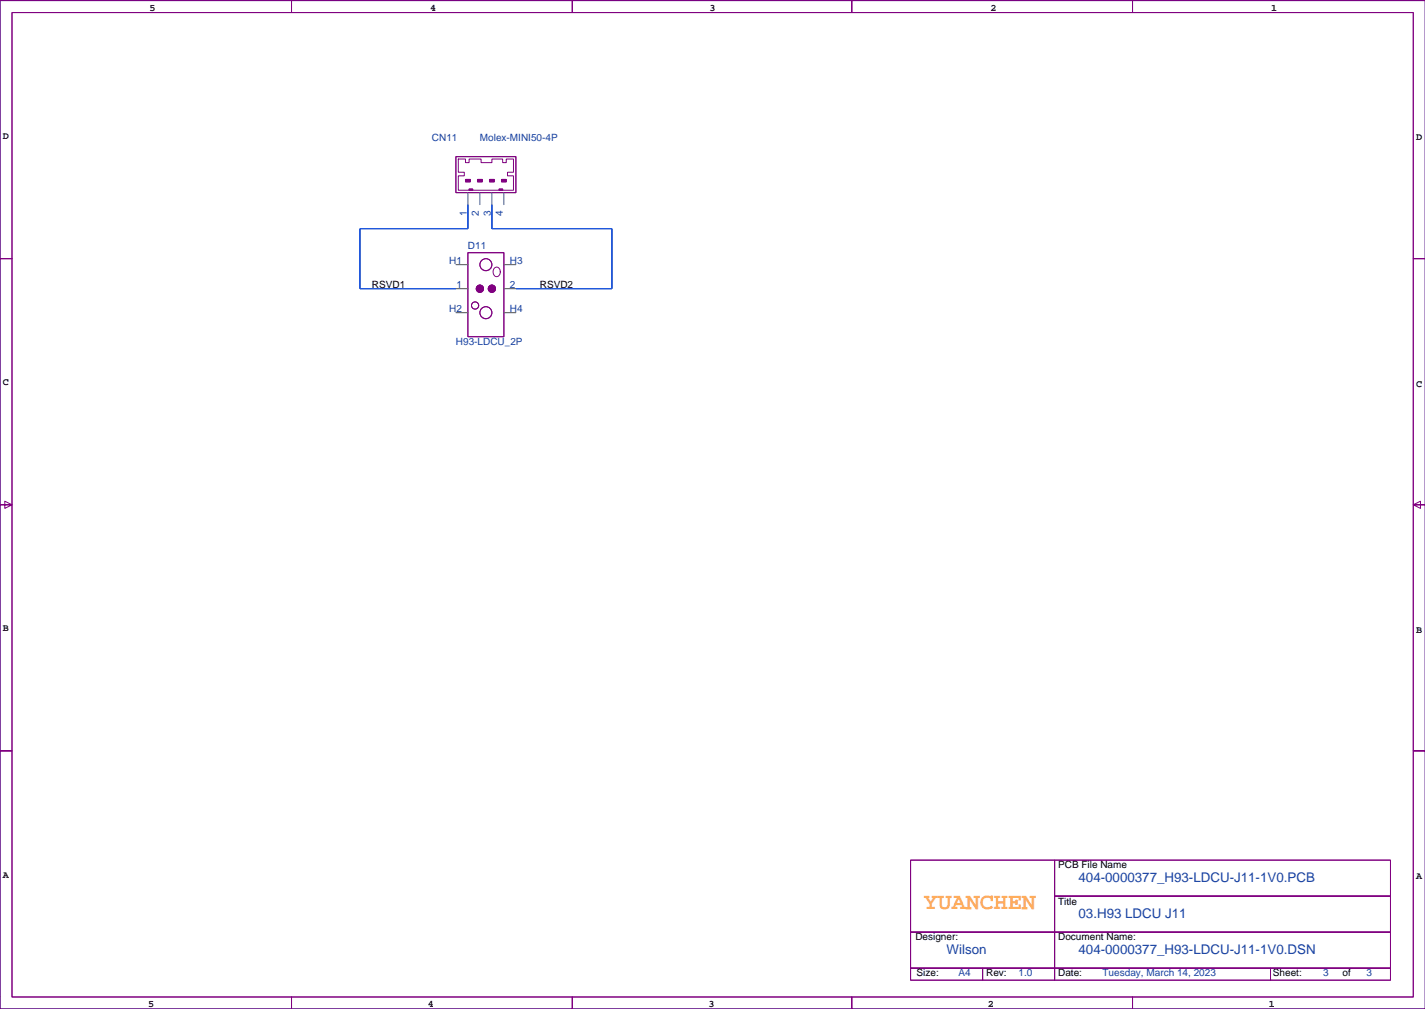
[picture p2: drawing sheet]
<svg xmlns="http://www.w3.org/2000/svg" width="302mm" height="213mm" viewBox="0 0 302 213" stroke-linecap="round" stroke-linejoin="round" font-family="sans-serif">
<path d="M301.7 .1h-301.7v213.3h301.7" fill="none" stroke="#000080" stroke-width=".21"/>
<g fill="none" stroke="#800080" stroke-width=".21">
<path d="M2.5 2.7h296.6v208.2h-296.6zM301.7 .1h-62v2.6v-2.6h-59.4v2.6v-2.6h-59.2v2.6v-2.6h-59.4v2.6v-2.6h-61.7v54.6h2.5h-2.5v52.1h2.5l-1.5 .7v-1.5l1.5 .8h-2.5v52h2.5h-2.5v54.6h61.7v-2.5v2.5h59.4v-2.5v2.5h59.2v-2.5v2.5h59.4v-2.5v2.5h62M96.5 33.1h12.7v7.7h-12.7zM97 33.6h1.5v.8h.8v-.8h2.5v.8h2.3v-.8h2.3v.8h.8v-.8h1.5v2.8h-1.3v.8h1.3v3h-11.7v-3h1.3v-.8h-1.3zM98.5 38h1v.5h-1zM99.3 40h.8v.2h-.8zM101.1 38h1v.5h-1zM103.6 38h1v.5h-1zM105.6 40h.8v.2h-.8zM106.1 38h1.1v.5h-1.1zM99 53.4h7.7v17.8h-7.7zM104.6 56.7a.8 .8 0 0 1 1 0 .8 .8 0 0 1 .3 1 .78 .78 0 0 1-.9 .8 .78 .78 0 0 1-.6-1z"/>
<path d="M301.7 54.7h-2.6h2.6M299.1 106.8l1.6-.8v1.5l-1.6-.7h2.6zM301.7 158.8h-2.6h2.6M192.7 181.9h30.5v15.3h-30.5zM192.7 197.2h30.5v7.6h-30.5zM223.2 189.6h71.1v7.6h-71.1zM223.2 197.2h71.1v7.6h-71.1zM223.2 181.9h71.1v7.7h-71.1zM192.7 204.8h15.3v2.5h-15.3zM208 204.8h15.2v2.5h-15.2zM223.2 204.8h45.7v2.5h-45.7zM268.9 204.8h25.4v2.5h-25.4z"/>
<circle cx="102.8" cy="56" r="1.27"/>
<circle cx="100.6" cy="64.6" r=".76"/>
<circle cx="101.6" cy="61.1" r=".76"/>
<circle cx="102.8" cy="66.1" r="1.27"/>
<circle cx="104.1" cy="61.1" r=".76"/>
</g>
<g fill="#800080" stroke="#800080" stroke-width=".21">
<path d="M106.1 38h1.1v.5h-1.1z" fill-rule="evenodd"/>
<path d="M103.6 38h1v.5h-1z" fill-rule="evenodd"/>
<path d="M101.1 38h1v.5h-1z" fill-rule="evenodd"/>
<path d="M98.5 38h1v.5h-1z" fill-rule="evenodd"/>
<circle cx="104.1" cy="61.1" r=".76"/>
<circle cx="101.6" cy="61.1" r=".76"/>
</g>
<path d="M96.5 56h2.5M99 40.8v2.5M101.6 40.8v2.5M104.1 40.8v2.5M106.7 40.8v2.5M106.7 56h2.5M96.5 66.1h2.5M96.5 61.1h2.5M106.7 66.1h2.5M106.7 61.1h2.5" fill="none" stroke="#606060" stroke-width=".21"/>
<g fill="#2058dd" stroke="#2058dd" stroke-width=".21">
<path d="M104.1 43.3v5.1z" fill-rule="evenodd"/>
<path d="M104.1 48.4h25.4z" fill-rule="evenodd"/>
<path d="M129.5 48.4v12.7z" fill-rule="evenodd"/>
<path d="M109.2 61.1h20.3z" fill-rule="evenodd"/>
<path d="M99 43.3v5.1z" fill-rule="evenodd"/>
<path d="M76.2 48.4h22.8z" fill-rule="evenodd"/>
<path d="M76.2 48.4v12.7z" fill-rule="evenodd"/>
<path d="M76.2 61.1h20.3z" fill-rule="evenodd"/>
</g>
<path d="M99 43.3v5.1h-22.8v12.7h20.3M104.1 43.3v5.1h25.4v12.7h-20.3" fill="none" stroke="#2058dd" stroke-width=".21"/>
<text font-size="4.9" fill="#ffad5b" x="195.5" y="192.2">YUANCHEN</text>
<g font-size="2.8" fill="#1741a1">
<text x="228.3" y="186.6">404-0000377_H93-LDCU-J11-1V0.PCB</text>
<text x="228.3" y="194.3">03.H93 LDCU J11</text>
<text x="200.4" y="201.9">Wilson</text>
<text x="228.3" y="201.9">404-0000377_H93-LDCU-J11-1V0.DSN</text>
</g>
<g font-size="2.1">
<text x="31.6" y="2.3">5</text>
<text x="91" y="2.3">4</text>
<text x="150.2" y="2.3">3</text>
<text x="209.6" y="2.3">2</text>
<text x="269.1" y="2.3">1</text>
<text x=".6" y="29.5">D</text>
<text x="299.8" y="29.7">D</text>
<text x="78.7" y="61">RSVD1</text>
<text x="114.3" y="61">RSVD2</text>
<text x=".6" y="81.5">C</text>
<text x="299.8" y="81.8">C</text>
<text x=".6" y="133.6">B</text>
<text x="299.8" y="133.8">B</text>
<text x=".6" y="185.6">A</text>
<text x="224" y="183.6">PCB File Name</text>
<text x="299.8" y="185.9">A</text>
<text x="224" y="191.5">Title</text>
<text x="193.8" y="198.9">Designer:</text>
<text x="224" y="198.9">Document Name:</text>
<text x="194" y="206.5">Size:</text>
<text x="208.7" y="206.5">Rev:</text>
<text x="224" y="206.5">Date:</text>
<text x="269.4" y="206.5">Sheet:</text>
<text x="284.2" y="206.5">of</text>
<text x="31.4" y="213.1">5</text>
<text x="90.5" y="213.1">4</text>
<text x="150" y="213.1">3</text>
<text x="209.1" y="213.1">2</text>
<text x="268.5" y="213.1">1</text>
</g>
<g font-size="2.1" fill="#1741a1">
<text x="91.4" y="29.7">CN11</text>
<text x="101.6" y="29.7">Molex-MINI50-4P</text>
<text x="98.8" y="45.7" transform="rotate(-90 98.8 45.7)">1</text>
<text x="101.3" y="45.7" transform="rotate(-90 101.3 45.7)">2</text>
<text x="103.9" y="45.7" transform="rotate(-90 103.9 45.7)">3</text>
<text x="106.4" y="45.7" transform="rotate(-90 106.4 45.7)">4</text>
<text x="99" y="52.6">D11</text>
<text x="95.1" y="55.9">H1</text>
<text x="107.9" y="55.9">H3</text>
<text x="96.6" y="61">1</text>
<text x="107.9" y="61">2</text>
<text x="95.1" y="66.1">H2</text>
<text x="107.9" y="66.1">H4</text>
<text x="96.5" y="72.9">H93-LDCU_2P</text>
<text x="202.9" y="206.5">A4</text>
<text x="215.6" y="206.5">1.0</text>
<text x="233.4" y="206.5">Tuesday, March 14, 2023</text>
<text x="280.1" y="206.5">3</text>
<text x="289.2" y="206.5">3</text>
</g>
</svg>
